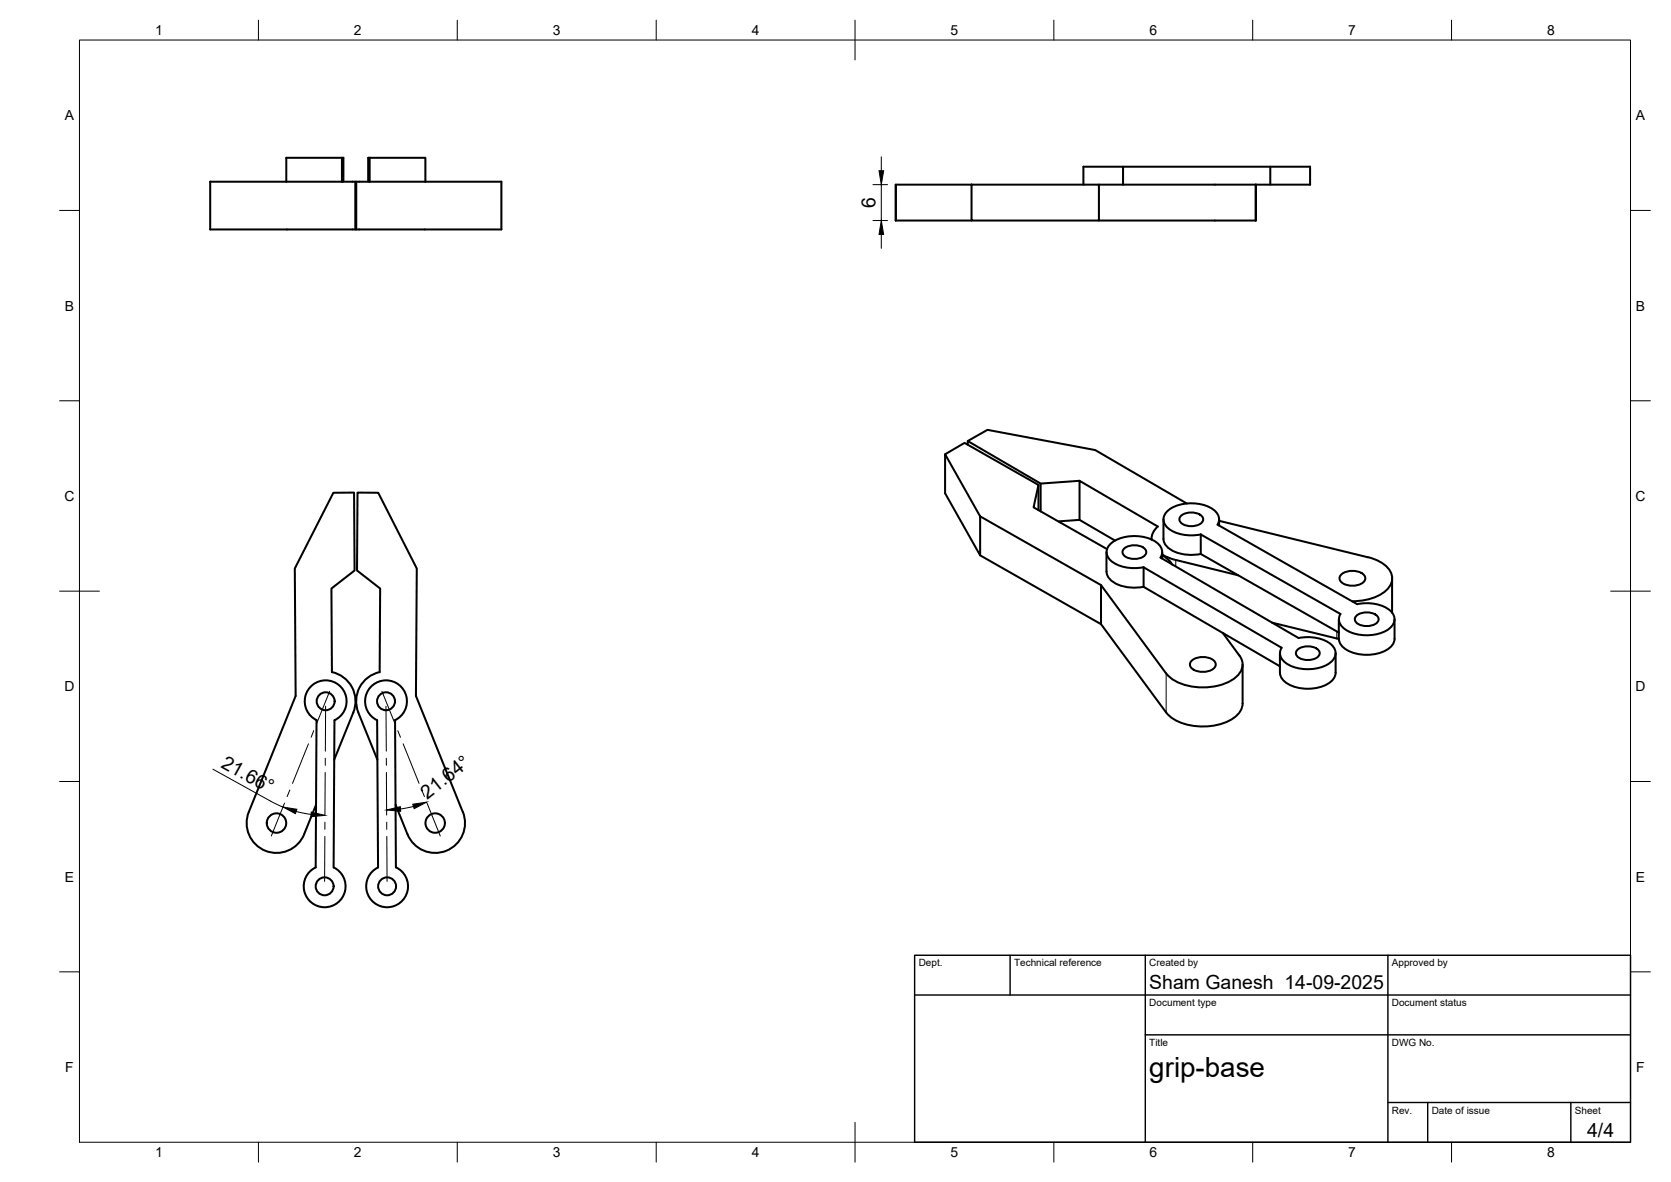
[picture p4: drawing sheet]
<svg xmlns="http://www.w3.org/2000/svg" width="420mm" height="297mm" viewBox="0 0 420 297" stroke-linecap="round" stroke-linejoin="round" font-family="sans-serif">
<!-- layer: Visible -->
<g fill="none" stroke="#000" stroke-width=".51">
<path d="M86 39.7v6M92.9 39.7v6M72 45.7h-19.1v12h36.4v-12h-3.3M72 45.7h14M72 45.7v-6h14.3v6M92.6 45.7v-6h14.4v6M92.9 45.7h-3.3v12h36.5v-12h-19.1M92.9 45.7h14.1M225.3 46.4l-.1 9M225.3 55.4h19M244.3 46.4h32v9h-32zM244.3 46.4h-19l-.1 9"/>
<path d="M272.4 46.4v-4.5h57v4.5h-53.1M276.3 55.4h39.5M282.4 41.9v4.5M315.8 46.4v9zM319.4 41.9v4.5M237.6 114.2l4.9-2.9 18.6 10.6v6.3M243.3 111.7v-.9l5-2.8 27.1 5.1 23 13.4M243.3 110.8l18.4 10.7v7M246.4 129.8l30.4 17.2v9.9l-30.4-17.3zM246.4 129.8l-8.8-15.6v9.8l8.8 15.6M261.1 121.9l-1.2 5.6 18.5 10.5M266.1 131l5.3-.4v-9.8l19.7 11.5-.9 1a3.7 3.7 0 0 0-.7 2.3v-.2"/>
<path d="M271.4 120.8l-9.7 .7M271.4 130.6l9 5.3M278.2 138.8v4.9a4.4 4.4 0 0 0 3.7 3.5l3.2 .5 2.4-.2M282.6 137.9a4.1 4.1 0 0 1 5.5 .4 1.8 1.8 0 0 1-1.9 2.1l-1.3 .1a2.53 2.53 0 0 1-2.7-1.8zM292.2 138.8v1.6M292.2 139.4l2.8 1.2 16.3 4M292.2 139.5l1.3 .9 .9 1M292.5 130.5v4.9a4.4 4.4 0 0 0 3.7 3.6l3.3 .5 2.4-.3M296.9 129.7a4.1 4.1 0 0 1 5.5 .4 1.8 1.8 0 0 1-1.9 2l-1.3 .1a2.53 2.53 0 0 1-2.7-1.7zM301.9 139.2l34.7 19.8M301.9 139.2v-4.9l35.1 20M306.1 131.8a2.8 2.8 0 0 0-1.2-3.9 10.6 10.6 0 0 0-11 .2 2.83 2.83 0 0 0 .3 5 10.6 10.6 0 0 0 7.7 1.2"/>
<path d="M306.2 131.9l35.1 19.9a9.6 9.6 0 0 1 8.8 2.2 2.91 2.91 0 0 1-1.5 4.4 10.5 10.5 0 0 1-10.9-.6 2.63 2.63 0 0 1-.7-3.5M306.5 130.9l37.5 9.1M306.5 130.5v1.6M276.8 156.9l16.4 22.2a12.1 12.1 0 0 0 10 3.5 11.3 11.3 0 0 0 8.5-3.7l.7-1.4v-.7v-9.8M276.8 147l16.4 22.3M287.5 142.5a10 10 0 0 1-8.2-1.6 2.74 2.74 0 0 1 .3-4.6 10.3 10.3 0 0 1 11.6 .3 2.62 2.62 0 0 1 .6 3.5l34.7 20.2a10 10 0 0 1 8.3 1.7 2.74 2.74 0 0 1-.3 4.5 10.3 10.3 0 0 1-11.6-.3 2.62 2.62 0 0 1-.6-3.4M287.5 147.5l34.3 19.9M287.5 142.6l34.7 20.2M287.5 142.6v4.9M294.4 141.4l.3 .5M307.5 159.1l4.1 5.6M319.8 156.5l16.3 4"/>
<path d="M336.6 155.6v4.9M337.3 144.3a4.5 4.5 0 0 1 5.8 .4 1.6 1.6 0 0 1-1.3 2.2 4.4 4.4 0 0 1-4.8-1 1.22 1.22 0 0 1 .3-1.6zM341 154.8a4.1 4.1 0 0 1 5.5 .4 1.8 1.8 0 0 1-1.9 2l-1.3 .1a2.53 2.53 0 0 1-2.6-1.7zM344 140a8.2 8.2 0 0 1 5.8 4.1 4.6 4.6 0 0 1-3 5.5 14.8 14.8 0 0 1-6.8 1.5M350 145.3v8.7M350.6 155.6v4.9a4 4 0 0 1-2.8 3.3 10.3 10.3 0 0 1-10.4-1.4l-.4-.6-.3-1.2-.6-.1M299.7 166a4.5 4.5 0 0 1 5.8 .4 1.6 1.6 0 0 1-1.4 2.2 4.4 4.4 0 0 1-4.7-1 1.22 1.22 0 0 1 .3-1.6zM311.6 164.7a4.1 4.1 0 0 1-1.7 6.1 15.3 15.3 0 0 1-15.3-.2l-1.4-1.4M321.8 164.2v4.9M321.8 169.1a4 4 0 0 0 2.9 3.2 10.3 10.3 0 0 0 10.3-1.4l.7-1.2 .1-.6M326.2 163.3a4.1 4.1 0 0 1 5.5 .4 1.8 1.8 0 0 1-1.9 2.1l-1.3 .1a2.53 2.53 0 0 1-2.7-1.8zM335.8 164.2v4.9"/>
<path d="M84 190.9l4.8-11.9a7.5 7.5 0 0 0-5.3-10.1l-.2-21 5.9-4.5-.2-19.6h-5.2l-9.7 19.1 .2 32-11.7 29.1a7.5 7.5 0 0 0 4.1 9.8 7.5 7.5 0 0 0 9.8-4.2l3-7.4M94.9 190.9l-4.8-11.9a7.5 7.5 0 0 1 5.4-10.1l.1-21-5.8-4.5 .1-19.6h5.2l9.7 19.1-.2 32 11.8 29.1a7.5 7.5 0 0 1-4.2 9.8 7.5 7.5 0 0 1-9.7-4.2l-3-7.4M79.4 218l.2-37a5.3 5.3 0 0 1-1.8-8.1 5.3 5.3 0 0 1 8.2 .1 5.3 5.3 0 0 1-1.9 8l-.2 37M79.4 218a5.3 5.3 0 0 0-1.9 8 5.3 5.3 0 0 0 8.2 0 5.3 5.3 0 0 0-1.8-8M99.6 218a5.3 5.3 0 0 1 1.9 8 5.3 5.3 0 0 1-8.2 0 5.3 5.3 0 0 1 1.8-8l-.3-37a5.3 5.3 0 0 1-1.9-8 5.3 5.3 0 0 1 8.3-.1 5.3 5.3 0 0 1-1.9 8.1l.2 37"/>
<circle cx="81.9" cy="176.2" r="2.25"/>
<circle cx="97.1" cy="176.2" r="2.25"/>
<circle cx="69.5" cy="206.8" r="2.44"/>
<circle cx="109.4" cy="206.8" r="2.44"/>
<circle cx="81.6" cy="222.7" r="2.25"/>
<circle cx="97.3" cy="222.7" r="2.25"/>
</g>
<!-- layer: Visible Narrow -->
<path d="M295.6 140.7v1.7M336.1 158.7v1.8M293.2 169.3v9.8" fill="none" stroke="#000" stroke-width=".25"/>
<!-- layer: BORDER -->
<g fill="none" stroke="#000" stroke-width=".25">
<path d="M20 10.1h390v276.9h-390zM65 5.1v5M115 5.1v5M165 5.1v5M215 5.1v10M265 5.1v5M315 5.1v5M365 5.1v5M15 52.9h5M410 52.9h5M15 100.7h5M410 100.7h5"/>
<path d="M15 148.6h10M405 148.6h10M15 196.4h5M410 196.4h5M15 244.2h5M410 244.2h5M65 287v5M115 287v5M165 287v5M215 282.1v9.9M265 287v5M315 287v5"/>
<path d="M365 287v5"/>
</g>
<!-- layer: TITLEBLOCK -->
<path d="M230 240.1h180v46.9h-180zM230 250h180M254 240.1v9.9M288 240.1v46.9M349 240.1v46.9M288 260.1h122M349 277.1h61M359 277.1v9.9M395 277.1v9.9" fill="none" stroke="#000" stroke-width=".36"/>
<!-- layer: Smart Centers -->
<g fill="none" stroke="#000" stroke-width=".25">
<path d="M81.9 177.5l-.1 11.3M82.9 173.7l-3.3 8.3M96 173.7l3.4 8.3M97 177.5l.1 11.3M72.9 198.5l-.7 1.7M77.6 186.9l-4 10M78.9 183.6l-.7 1.7M81.8 194.1l-.1 10.7M81.8 190.5v1.8M97.1 190.5l.1 1.8M97.2 194.1v10.7M100 183.6l.7 1.7"/>
<path d="M101.4 186.9l4 10M106 198.5l.7 1.7M71.5 201.8l-3.3 8.3M81.7 210.2l-.1 11.3M81.7 206.6v1.8M97.2 206.6v1.8M97.3 210.2v11.3M107.4 201.8l3.3 8.3"/>
</g>
<!-- layer: FD_Dimensions -->
<path d="M221.6 39.4v3.5M219.5 55.4h3.7M219.5 46.4h3.7M221.6 46.4v9M221.6 58.9v3.5M53.5 193.3l15 8.3 2.7 1.2M74.5 203.9l3.7 .8M104 202.7l-3.3 .6" fill="none" stroke="#000" stroke-width=".25"/>
<path d="M221.6 55.4l.6 3.5h-1.2zM221 42.9h1.2l-.6 3.5zM71.1 202.8l3.6 .6-.4 1.1zM78.3 204.1l3.4 .8-3.5 .3zM97.2 203.5l3.5-.8 .1 1.2zM103.8 202.1l3.5-.5-3.2 1.6z" fill="#000" stroke="#000" stroke-width=".25"/>
<text font-size="7" x="289" y="270.6">grip-base</text>
<g font-size="4.9">
<text x="220.1" y="52.2" transform="rotate(-90 220.1 52.2)">6</text>
<text x="55.3" y="192.6" transform="rotate(29 55.3 192.6)">21.66°</text>
<text x="107.4" y="200.9" transform="rotate(-38 107.4 200.9)">21.64°</text>
<text x="289" y="248.5">Sham Ganesh 14-09-2025</text>
<text x="399.1" y="285.7">4/4</text>
</g>
<g font-size="3.5">
<text x="39" y="8.8">1</text>
<text x="89" y="8.8">2</text>
<text x="139" y="8.8">3</text>
<text x="189" y="8.8">4</text>
<text x="239" y="8.8">5</text>
<text x="289" y="8.8">6</text>
<text x="339" y="8.8">7</text>
<text x="389" y="8.8">8</text>
<text x="16.3" y="30.2">A</text>
<text x="411.3" y="30.2">A</text>
<text x="16.3" y="78">B</text>
<text x="411.3" y="78">B</text>
<text x="16.2" y="125.9">C</text>
<text x="411.2" y="125.9">C</text>
<text x="16.2" y="173.7">D</text>
<text x="411.2" y="173.7">D</text>
<text x="16.3" y="221.6">E</text>
<text x="411.3" y="221.6">E</text>
<text x="16.4" y="269.4">F</text>
<text x="411.4" y="269.4">F</text>
<text x="39" y="290.8">1</text>
<text x="89" y="290.8">2</text>
<text x="139" y="290.8">3</text>
<text x="189" y="290.8">4</text>
<text x="239" y="290.8">5</text>
<text x="289" y="290.8">6</text>
<text x="339" y="290.8">7</text>
<text x="389" y="290.8">8</text>
</g>
<g font-size="2.5">
<text x="231" y="242.9">Dept.</text>
<text x="255" y="242.9">Technical reference</text>
<text x="289" y="242.9">Created by</text>
<text x="350" y="242.9">Approved by</text>
<text x="289" y="252.8">Document type</text>
<text x="350" y="252.8">Document status</text>
<text x="289" y="262.9">Title</text>
<text x="350" y="262.9">DWG No.</text>
<text x="350" y="279.9">Rev.</text>
<text x="360" y="279.9">Date of issue</text>
<text x="396" y="279.9">Sheet</text>
</g>
</svg>
